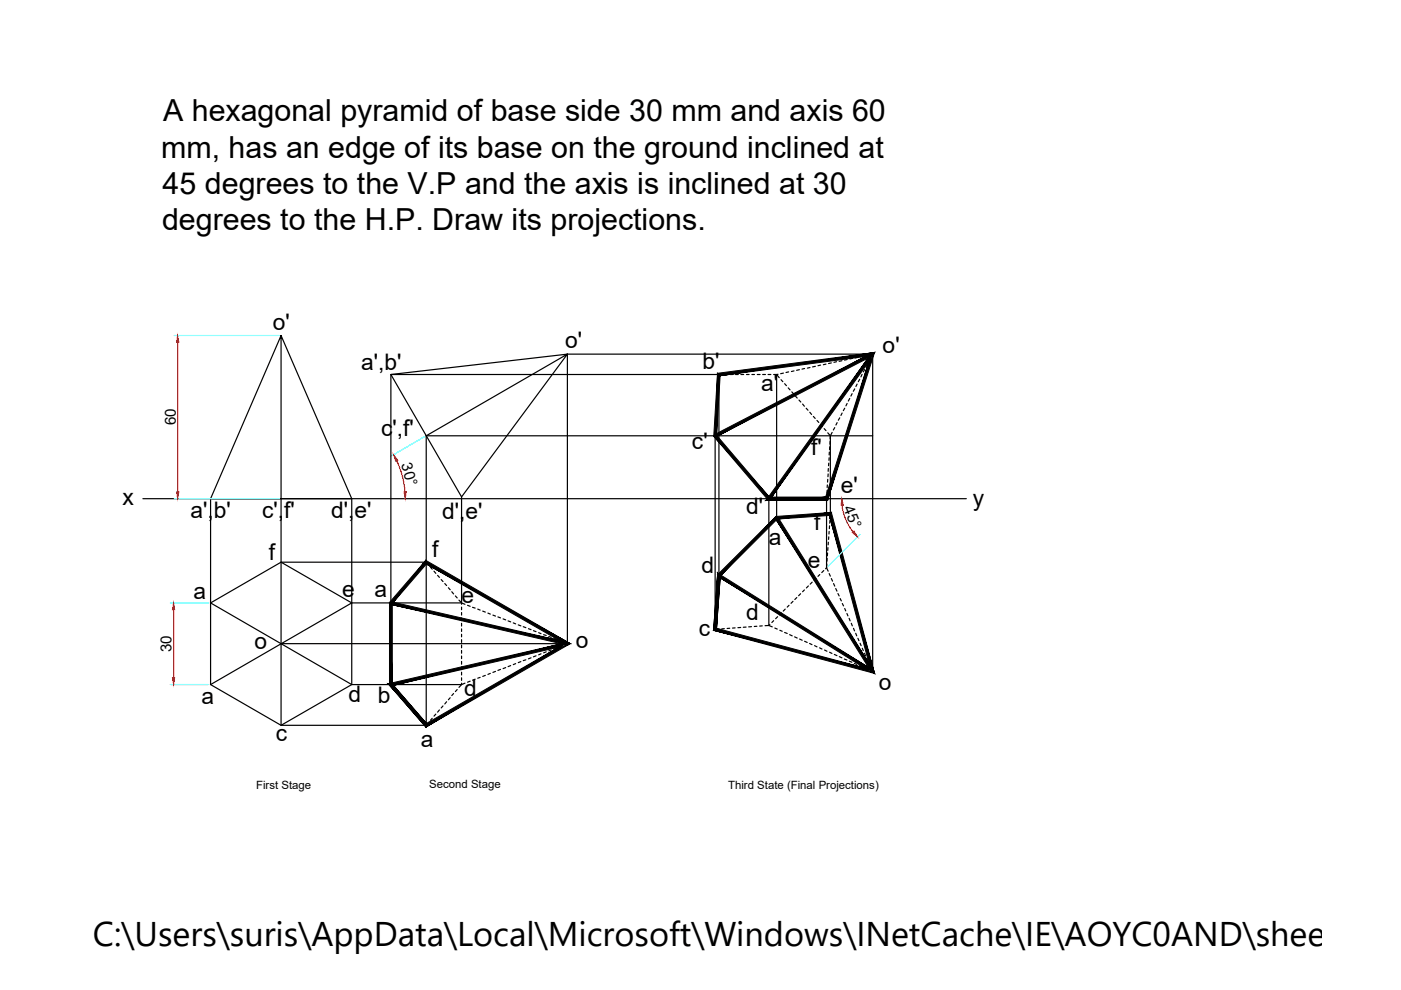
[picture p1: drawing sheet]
<svg xmlns="http://www.w3.org/2000/svg" width="297mm" height="210mm" viewBox="0 0 297 210" stroke-linecap="round" stroke-linejoin="round" font-family="sans-serif">
<!-- layer: 0 -->
<g fill="none" stroke="#000" stroke-width=".25">
<path d="M59.6 71.1l-15 34.6h30l-15-34.6v82.7h30.8M120.3 75.1l-37.4 4.3 15 26 22.4-30.3-29.9 17.3M120.3 75.1v61.4h-60.7M120.3 75.1h64.7M152.4 79.4v42.6M153.1 79.4h-70.2v65.7M153.7 79.4h.5M154.8 79.4h.5M155.9 79.4h.6M157.1 79.4h.6M158.3 79.4h.5M159.4 79.4h.6"/>
<path d="M160.6 79.4h.5M161.7 79.4h.6M162.8 79.4h.6M164 79.4h.7v30.4M165 79.4h-.3l.5 .7M166.1 79.1l-.6 .1M167.2 78.9l-.5 .1M168.3 78.6l-.5 .2M169.5 78.4l-.6 .1M170.6 78.1l-.6 .2M171.7 77.9l-.5 .1M172.9 77.7l-.6 .1"/>
<path d="M174 77.4l-.6 .1M175.1 77.2l-.5 .1M176.3 76.9l-.6 .2M177.4 76.7l-.6 .1M178.5 76.5l-.6 .1M179.6 76.2l-.5 .2M180.7 76l-.5 .1M181.9 75.8l-.6 .1M182.8 79.4l-.3 .5M183 75.5l-.6 .1M183.3 78.3l-.3 .6M183.8 77.3l-.2 .5"/>
<path d="M184.1 75.3l-.5 .1M184.4 76.3l-.3 .5M185 75.1v67.3M185 75.1l-.4 .7M185 75.1l-.3 .1M90.4 92.4v61.4M90.4 92.4h94.6M151.6 92.4v41h.8M165.6 80.5l.4 .4M166.4 81.4l.3 .4M167.1 82.2l.4 .5M167.9 83.1l.4 .4"/>
<path d="M168.6 84l.4 .4M169.4 84.8l.4 .4M170.2 85.7l.3 .4M170.9 86.6l.4 .4M171.7 87.4l.4 .5M172.5 88.3l.3 .4M173.2 89.1l.4 .5M174 90l.4 .5M174.7 90.9l.4 .4M175.5 91.8l.6 .6-.1 17.4M175.6 99.3v.6M175.7 98.2v.5"/>
<path d="M175.8 97.1v.5M175.8 95.9v.6M175.9 94.7v.6M176 93.6v.6M176.4 91.7l-.3 .7-.1 .6M177 90.7l-.3 .5M177.5 89.6l-.3 .5M178 88.6l-.3 .5M178.5 87.6l-.2 .5M179.1 86.6l-.3 .5M179.6 85.5l-.2 .5M180.2 84.5l-.3 .5"/>
<path d="M180.7 83.5l-.3 .5M181.2 82.5l-.3 .5M181.7 81.4l-.2 .5M182.3 80.4l-.3 .5M30.3 105.7h174.6M44.6 105.7v22.1l30 17.3h23.3M59.6 119.2h30.8l.5 .6M74.6 105.7v22.1M97.9 105.4v22.7M163 105.7v26.9M175.3 119.6l-.1 .8 .4 .7M175.3 105.1l-.1 15.3-.2 .2"/>
<path d="M175.4 118.4l-.1 .6M175.4 104l-.1 .5M175.4 102.8v.6M175.5 117.2l-.1 .6M175.5 101.6v.6M175.5 116.1v.6M175.6 100.5l-.1 .6M175.6 115v.5M175.7 113.8v.6M175.8 112.7v.5M175.9 111.5l-.1 .6M176 110.3l-.1 .6"/>
<path d="M44.6 127.8l15-8.6 15 8.6v17.3l-15 8.7-15-8.7zM74.6 127.8l-30 17.3M74.6 127.8h23.3M91.3 120.3l.3 .4M92 121.1l.4 .5M92.8 122l.4 .4M93.5 122.9l.4 .4M94.3 123.7l.4 .4M95.1 124.6l.3 .4M95.8 125.5l.4 .4M96.5 126.4l.4 .4M97.3 127.2l.6 .6 .7 .3"/>
<path d="M97.9 128.7v.6M97.9 129.9v.5M97.9 131v.6M97.9 132.2v.5M97.9 133.3v.6M97.9 134.5v.5M97.9 135.6v.6M97.9 136.8v.6M97.9 137.9v.6M97.9 139.1v.5M99.1 128.3l.6 .3M100.2 128.8l.5 .1"/>
<path d="M101.3 129.1l.5 .3M102.3 129.6l.6 .2M103.4 130l.6 .2M104.5 130.4l.6 .2M105.6 130.8l.5 .2M106.7 131.2l.5 .2M107.7 131.6l.6 .3M108.8 132.1l.5 .2M109.9 132.5l.5 .2M110.9 132.9l.6 .2M111.5 139.9l-.6 .2M112 133.3l.6 .2"/>
<path d="M112.6 139.5l-.6 .2M113.1 133.7l.6 .2M113.7 139.1l-.6 .2M114.2 134.1l.5 .3M114.7 138.6l-.5 .2M115.3 134.6l.5 .1M115.8 138.2l-.5 .2M116.4 134.9l.5 .3M116.9 137.8l-.5 .2M117.4 135.4l.6 .2M118 137.4l-.6 .2M118.5 135.8l.5 .2"/>
<path d="M119 137l-.5 .2M119.6 136.2l.7 .3-.7 .3M153.6 133.3h-.6M154.7 133.2l-.5 .1M155.9 133.1l-.6 .1M157 133l-.6 .1M158.2 133h-.6M159.3 132.9h-.6M160.5 132.8h-.6M161.6 132.7h-.5M163 132.6l.7 .3M163 132.6l-.8 .1"/>
<path d="M163.2 132.4l-.2 .2M164 131.6l-.4 .4M164.3 133.2l.5 .2M164.9 130.8l-.4 .4M165.3 133.6l.5 .2M165.7 129.9l-.4 .5M166.4 134.1l.5 .2M166.5 129.1l-.4 .5M167.3 128.3l-.4 .4M167.4 134.6l.6 .2M168.1 127.5l-.4 .4M168.5 135l.5 .3"/>
<path d="M168.9 126.7l-.4 .4M169.5 135.5l.6 .2M169.7 125.9l-.4 .4M170.5 125.1l-.3 .4M170.6 136l.5 .2M171.4 124.2l-.4 .5M171.6 136.4l.6 .3M172.2 123.4l-.4 .5M172.7 136.9l.5 .2M173 122.6l-.4 .4M173.8 137.4l.5 .2M173.8 121.8l-.4 .4"/>
<path d="M174.7 121l-.5 .4M174.8 137.8l.5 .3M175.8 121.6l.3 .6M175.9 138.3l.5 .2M176.3 122.7l.2 .5M176.7 123.7l.3 .6M176.9 138.8l.5 .2M177.2 124.8l.2 .5M177.7 125.8l.2 .6M178 139.2l.5 .3M178.1 126.9l.3 .5M178.6 128l.2 .5"/>
<path d="M179 139.7l.6 .2M179.1 129l.2 .5M179.6 130.1l.2 .5M180 131.1l.2 .5M180.5 132.2l.2 .5M181 133.2l.2 .6M181.4 134.3l.2 .5M181.9 135.3l.2 .5M182.4 136.4l.2 .5M182.8 137.4l.2 .6M183.3 138.5l.2 .5M183.8 139.6l.2 .5"/>
<path d="M90.9 153.1l-.5 .7M91.6 152.3l-.3 .4M92.4 151.4l-.4 .4M93.2 150.5l-.4 .5M93.9 149.7l-.4 .4M94.7 148.8l-.4 .5M95.4 147.9l-.3 .5M96.2 147.1l-.4 .4M96.9 146.2l-.4 .4M97.9 140.2v.6M97.9 141.4v.6M97.9 142.5v.6"/>
<path d="M97.9 143.7v.6M97.9 144.9v.2M97.9 145.1l-.6 .6M98.6 144.9l-.7 .2M99.7 144.4l-.6 .2M100.7 144l-.5 .2M101.8 143.6l-.5 .2M102.9 143.2l-.6 .2M104 142.8l-.6 .2M105.1 142.4l-.6 .2M106.1 141.9l-.5 .2M107.2 141.5l-.5 .3"/>
<path d="M108.3 141.1l-.6 .2M109.3 140.7l-.5 .2M110.4 140.3l-.5 .2M180.1 140.2l.5 .2M181.1 140.7l.5 .2M182.2 141.1l.5 .2M183.2 141.6l.6 .2M184.2 140.6l.3 .5M184.7 141.6l.3 .8-.7-.3"/>
</g>
<path d="M36.9 71.1h22.4M90 92.6l-7.2 4.2M36.9 105.7h22.4M182.3 113.3l-6.8 6.8M36.1 127.8h8.2M36.1 145.1h8.2" fill="none" stroke="#0ff" stroke-width=".25"/>
<path d="M37.7 72.6v31.7M84.1 97.7a18.6 18.6 0 0 1 1.8 6.6M178.5 107.2a11.5 11.5 0 0 0 2.3 5.5M36.8 129.3v14.4" fill="none" stroke="#f00" stroke-width=".25"/>
<g fill="#f00" stroke="#f00" stroke-width=".21">
<path d="M36.8 127.8l.2 1.5h-.4z"/>
<path d="M36.6 143.7h.4l-.2 1.4z"/>
<path d="M37.7 71.1l.2 1.5h-.4z"/>
<path d="M37.5 104.3h.4l-.2 1.4z"/>
<path d="M85.7 104.3h.4l-.2 1.4z"/>
<path d="M83.4 96.4l.9 1.2-.4 .2z"/>
<path d="M178.5 105.7l.3 1.4-.5 .1z"/>
<path d="M180.7 112.9l.3-.3 .8 1.2z"/>
</g>
<g fill="#000" stroke="#000" stroke-width=".21">
<path d="M151.8 92.7l33.4-17.4-.3-.5zM151.5 92.1l33.4-17.3-33.1 17.9z"/>
<path d="M162.9 106h12.3v-.6zM163.1 105.4h12.1l-12.3 .6zM151.3 92.5l11.6 13.5 .2-.6zM151.3 92.5l.6-.2 11.2 13.1zM152.1 79.1l-.8 13.4 .6-.2zM152.1 79.1l.6 .6-.8 12.6zM152.1 79.1l.6 .6 32.7-5zM152.7 79.7l32.7-5-.8 .7zM184.6 75.4l-9.1 30.6 9.9-31.3zM184.6 75.4l-9.1 30.6-.5-.6zM162.5 106h13l-.5-.6zM162.5 106l1.1-.6h11.4zM184.8 74.9l-22.3 31.1 1.1-.6zM184.8 74.9l.4 .4-21.6 30.1z"/>
<path d="M82.8 128.1l37.5 8.7 .1-.6zM82.9 127.6l37.5 8.6-37.6-8.1z"/>
<path d="M152.1 121.9l-.8 11.5 .6 .1zM152.1 121.9l.6 .2-.8 11.4zM152.1 121.9l.6 .2 11.8-12.6zM164.5 109.5l.3 .6-12.1 12zM164.5 109.5l.3 .6 11.5-1.4zM164.8 110.1l11.5-1.4-.5 .6zM176.3 108.7l-.5 .6 9.6 33.5zM175.8 109.3l9.6 33.5-.8-.8zM151.3 133.6l34.1 9.2-.8-.8zM151.3 133.6l.6-.4 32.7 8.8zM152.2 121.5l-.9 12.1 .6-.4zM152.2 121.5l.5 1-.8 10.7zM152.2 121.5l.5 1 32.5 19.6zM152.7 122.5l32.5 19.6-.3 .5z"/>
<path d="M82.6 145.2l7.6 8.8 .4-.4zM82.6 145.2l.6-.2 7.4 8.6zM82.6 127.7v17.5l.6-.2zM82.6 127.7l.6 .3v17zM90.3 118.8l-7.7 8.9 .6 .3zM90.3 118.8l.1 .8-7.2 8.4zM90.3 118.8l.1 .8 30.5 16.9zM90.4 119.6l30.5 16.9h-1.2zM90.3 154.2l30.6-17.7h-1.2zM90.4 153.4l29.3-16.9-29.4 17.7zM82.3 145l8 9.2 .1-.8zM82.3 145l1.1 .3 7 8.1zM82.3 145l1.1 .3 36.9-9.1zM83.4 145.3l36.9-9.1 .1 .6z"/>
<path d="M164.4 109.9l20.4 32.6 .4-.3zM164.4 109.9l.5-.3 20.3 32.6z"/>
</g>
<text font-size="7.3" x="19.7" y="200.6">C:\Users\suris\AppData\Local\Microsoft\Windows\INetCache\IE\AOYC0AND\sheet@7c[</text>
<g font-size="6.4">
<text x="34.6" y="25.7">A hexagonal pyramid of base side 30 mm and axis 60</text>
<text x="34.1" y="33.4">mm, has an edge of its base on the ground inclined at</text>
<text x="34.5" y="41.1">45 degrees to the V.P and the axis is inclined at 30</text>
<text x="34.4" y="48.8">degrees to the H.P. Draw its projections.</text>
</g>
<g font-size="4.8">
<text x="57.9" y="69.9">o'</text>
<text x="119.8" y="73.8">o'</text>
<text x="187.1" y="74.9">o'</text>
<text x="76.6" y="78.5">a',b'</text>
<text x="149" y="78.3">b'</text>
<text x="161.4" y="83">a'</text>
<text x="80.8" y="92.5">c',f'</text>
<text x="146.7" y="95.3">c'</text>
<text x="172" y="96.5">f'</text>
<text x="26" y="107.2">x</text>
<text x="178.3" y="104.5">e'</text>
<text x="206.2" y="107.3">y</text>
<text x="40.4" y="109.8">a',b'</text>
<text x="55.6" y="109.8">c',f'</text>
<text x="70.2" y="109.9">d',e'</text>
<text x="93.8" y="110">d',e'</text>
<text x="158.2" y="109">d'</text>
<text x="172.6" y="112.4">f</text>
<text x="57" y="118.7">f</text>
<text x="91.6" y="118.2">f</text>
<text x="163" y="115.5">a</text>
<text x="148.7" y="121.4">d</text>
<text x="171.3" y="120.3">e</text>
<text x="41" y="126.9">a</text>
<text x="72.5" y="126.6">e</text>
<text x="79.4" y="126.6">a</text>
<text x="97.9" y="127.8">e</text>
<text x="158.2" y="131.6">d</text>
<text x="54" y="137.7">o</text>
<text x="122.1" y="137.5">o</text>
<text x="148.2" y="134.8">c</text>
<text x="42.7" y="149.2">a</text>
<text x="73.9" y="148.9">d</text>
<text x="80.1" y="149.1">b</text>
<text x="98.4" y="147.5">d</text>
<text x="186.3" y="146.2">o</text>
<text x="58.4" y="157.1">c</text>
<text x="89.2" y="158.4">a</text>
</g>
<g font-size="3.2">
<text x="37.3" y="90.2" transform="rotate(-90 37.3 90.2)">60</text>
<text x="85.1" y="98.5" transform="rotate(75 85.1 98.5)">30°</text>
<text x="178.8" y="107.8" transform="rotate(68 178.8 107.8)">45°</text>
<text x="36.4" y="138.2" transform="rotate(-90 36.4 138.2)">30</text>
</g>
<g font-size="2.4">
<text x="54.3" y="167.3">First Stage</text>
<text x="91" y="167.1">Second Stage</text>
<text x="154.4" y="167.2">Third State (Final Projections)</text>
</g>
</svg>
